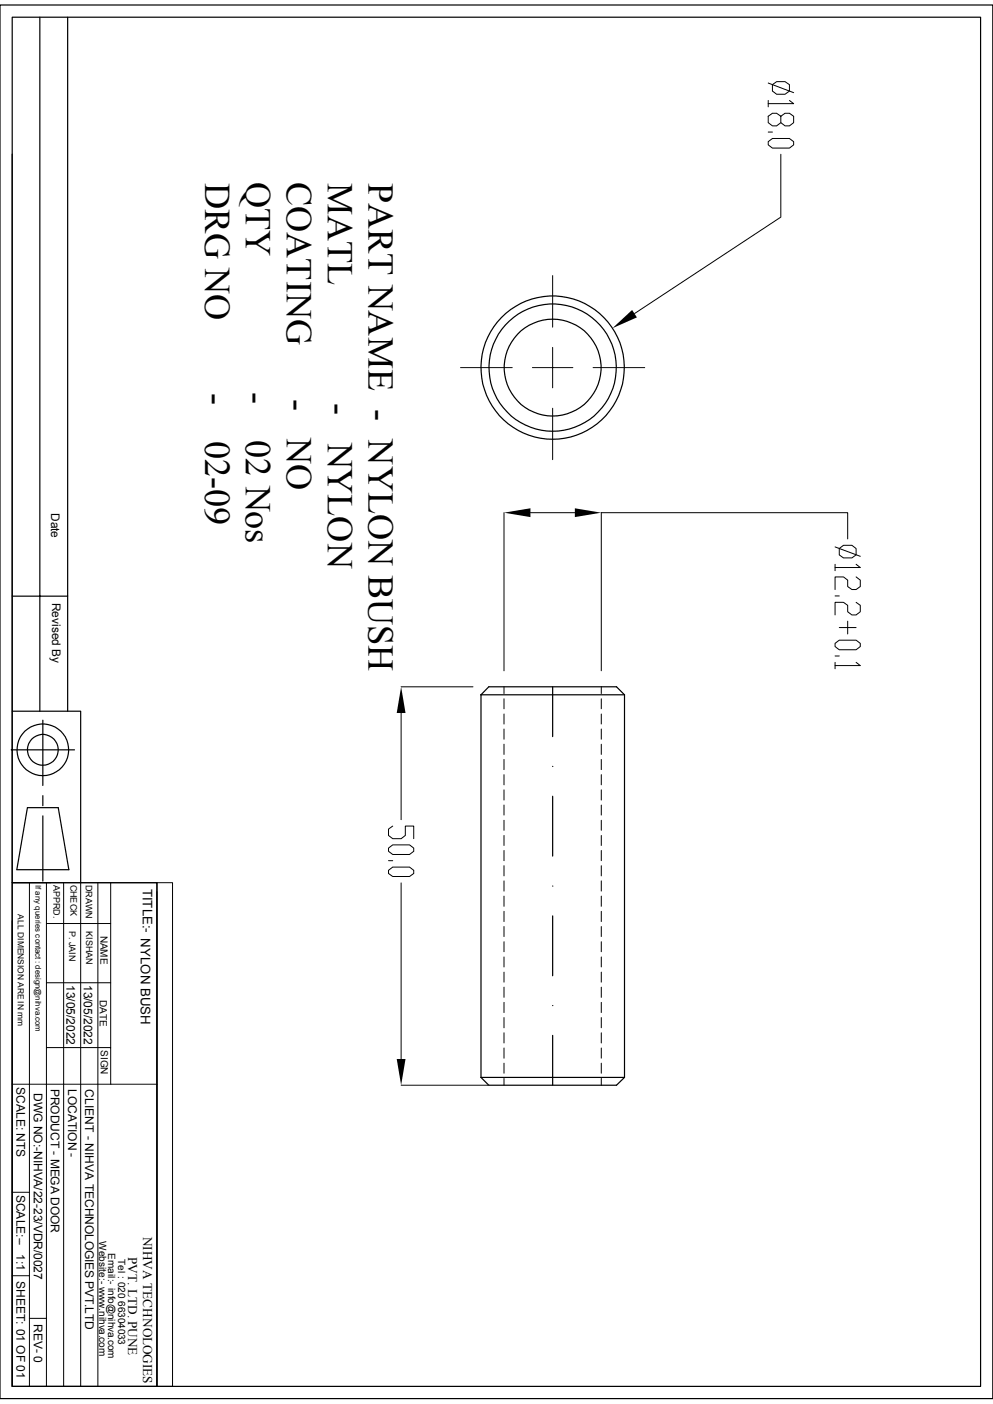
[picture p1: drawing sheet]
<svg xmlns="http://www.w3.org/2000/svg" width="210mm" height="297mm" viewBox="0 0 210 297" stroke-linecap="round" stroke-linejoin="round" font-family="sans-serif">
<g fill="none" stroke="#000" stroke-width=".25">
<path d="M0 1.1h210v294.8h-210zM2.6 3.6h204.8v289.7h-204.8zM8.4 3.6v146.9M14.3 3.6v146.9M2.6 32.6v117.9h14.5v36.2M2.6 126.1h11.7M2.4 158.6h13.3M2.6 150.5v36.2M9.1 152.4v13.8M101.7 147h30.4M101.7 147l1.7-1.7h27l1.7 1.7M101.7 147v80.9"/>
<path d="M116.9 145.3v10.5M132.1 147v80.9l-1.7 1.7h-27l-1.7-1.7M5.8 170.9h6.5l2.3 13.1h-11zM9.1 172.6v13.8M9.1 168.3v2.1M116.9 168.4v12.7M116.9 162.1h.1M2.6 186.7h30.6v106.6h-30.6zM2.6 194.8v98.5M116.9 193.8v12.6M116.9 187.5h.1M116.9 219v10.6"/>
<path d="M116.9 212.7h.1M101.7 227.9h30.4"/>
<circle cx="116.9" cy="77.8" r="13.5"/>
<circle cx="116.9" cy="77.8" r="15.2"/>
<circle cx="116.9" cy="77.8" r="10.2"/>
<circle cx="9.1" cy="158.6" r="5.5"/>
<circle cx="9.1" cy="158.6" r="3.3"/>
</g>
<g fill="none" stroke="#000" stroke-width=".21">
<path d="M162.5 17.6l5.4 2M163.4 17.9l.9-.6h1.7l1 .6v1.4l-1 .6h-1.7l-.9-.6zM162.5 30l.9-.7h3.6l.9 .7v.6l-.9 .7h-3.6l-.9-.7zM162.5 21.3v1.3M162.5 27.9h.9M165.1 32.6v13.3l-30.9 20.4M165.1 24.6l.9-.6h1l.9 .6v1.4l-.9 .6h-1l-.9-.6v-1.4l-.8-.6h-.9l-.9 .6v1.4l.9 .6h.9l.8-.6M167 21.3l.9 .6h-5.4M116.9 58.3v10.9M97.4 77.8h10.9M112.6 77.8h4.3v4.2M116.9 73.5v4.3h4.3"/>
<path d="M125.4 77.8h11M116.9 86.4v10.8M106.6 108.5v33.4M112.2 108.5h9.4M176.6 115.7l5.3 2M176.6 119.4v1.3M177.5 116l.9-.6h1.8l.9 .6v1.4l-.9 .6h-1.8l-.9-.6zM179.3 114v-5.5h-52.1v33.4M181.1 119.4l.8 .7h-5.3M176.6 126.1h.9M176.6 138.8h.9M176.6 136.1l.9-.7h3.6l.8 .7v.7l-.8 .7h-3.6l-.9-.7z"/>
<path d="M177.5 132.8h3.6M179.3 131.4v2.7M181.1 122l.8 .7v1.4l-.8 .6h-.9l-.9-.6v-1.4l-.9-.7h-1.8v2.7M181.1 127.4l.8 .7v1.3l-.8 .7h-.9l-.9-.7v-1.3l-.9-.7h-1.8v2.7M84.8 145.3h15.2M84.8 150.8v22.6M106.6 145.3v1.4M106.6 147.8v2.1M106.6 151v2.2M106.6 154.2v2.2M106.6 157.4v2.2M127.2 145.3v1.4"/>
<path d="M127.2 147.8v2.1M127.2 151v2.2M127.2 154.2v2.2M127.2 157.4v2.2M176.6 140.1v1.4M181.1 140.1l.8 .7h-5.3M82.2 179.4l.9-.7h3.5l.9 .7v.7l-.9 .7h-3.5l-.9-.7zM83.1 174.8l-.9 .6v1.3l.9 .7h1.7l.9-.7v-1.9h1.8v2.6M106.6 160.7v2.1M106.6 163.9v2.1M106.6 167.1v2.1M106.6 170.3v2.1"/>
<path d="M106.6 173.5v2.1M106.6 176.7v2.2M106.6 179.9v2.2M127.2 160.7v2.1M127.2 163.9v2.1M127.2 167.1v2.1M127.2 170.3v2.1M127.2 173.5v2.1M127.2 176.7v2.2M127.2 179.9v2.2M2.6 186.7h30.6M6.2 186.7v106.6"/>
<path d="M9.8 195.4h13.6M9.8 186.7v106.6M13.5 186.7v106.6M17.1 186.7v106.6M20.7 186.7v106.6M23.4 186.7v42.7M33.2 186.7h3.3v106.6h-3.3zM33.2 188.6v104.7M82.2 184.1l.9-.7h3.5l.9 .7v.7l-.9 .6h-3.5l-.9-.6zM82.2 182.1h.9M84.8 186.8v37.2M106.6 183.1v2.2"/>
<path d="M106.6 186.4v2.1M106.6 189.6v2.1M106.6 192.8v2.1M106.6 196v2.1M106.6 199.2v2.1M127.2 183.1v2.2M127.2 186.4v2.1M127.2 189.6v2.1M127.2 192.8v2.1M127.2 196v2.1M127.2 199.2v2.1M9.8 207.9h13.6"/>
<path d="M106.6 202.4v2.2M106.6 205.7v2.1M106.6 208.8v2.2M106.6 212v2.2M106.6 215.3v2.1M106.6 218.5v2.1M127.2 202.4v2.2M127.2 205.7v2.1M127.2 208.8v2.2M127.2 212v2.2M127.2 215.3v2.1M127.2 218.5v2.1"/>
<path d="M2.6 229.4h30.6M9.8 221.6h13.6M84.8 229.6h18.4M106.6 228.1v1.5M106.6 221.7v2.2M106.6 224.9v2.1M127.2 221.7v2.2M127.2 224.9v2.1M127.2 228.1v1.5M2.6 252.2h3.6M2.6 269.9h3.6M6.2 278.9h3.6"/>
</g>
<path d="M129.5 69.4l4.2-3.8 1 1.5zM106.6 108.5l5.6-1v1.9zM121.6 107.5l5.6 1-5.6 .9zM84.8 145.3l1 5.5h-1.9zM83.9 224h1.9l-1 5.6z" fill="#000"/>
<g font-size="7.7">
<text x="43.4" y="38.7" transform="rotate(90 43.4 38.7)">DRG NO</text>
<text x="52" y="38.5" transform="rotate(90 52 38.5)">QTY</text>
<text x="60.7" y="38.5" transform="rotate(90 60.7 38.5)">COATING</text>
<text x="69.3" y="38.7" transform="rotate(90 69.3 38.7)">MATL</text>
<text x="77.9" y="38.7" transform="rotate(90 77.9 38.7)">PART NAME - NYLON BUSH</text>
<text x="43.4" y="83.1" transform="rotate(90 43.4 83.1)">-</text>
<text x="52" y="83" transform="rotate(90 52 83)">-</text>
<text x="60.7" y="84.4" transform="rotate(90 60.7 84.4)">-</text>
<text x="69.3" y="85.3" transform="rotate(90 69.3 85.3)">-</text>
<text x="43.4" y="93.3" transform="rotate(90 43.4 93.3)">02-09</text>
<text x="52" y="93.2" transform="rotate(90 52 93.2)">02 Nos</text>
<text x="60.7" y="92.7" transform="rotate(90 60.7 92.7)">NO</text>
<text x="69.3" y="93.6" transform="rotate(90 69.3 93.6)">NYLON</text>
</g>
<g font-size="2.8">
<text x="30.2" y="188" transform="rotate(90 30.2 188)">TITLE:- NYLON BUSH</text>
<text x="30.3" y="261.6" transform="rotate(90 30.3 261.6)">NIHVA TECHNOLOGIES</text>
<text x="27.1" y="265.9" transform="rotate(90 27.1 265.9)">PVT. LTD. PUNE</text>
</g>
<g font-size="2.5">
<text x="10.8" y="108.5" transform="rotate(90 10.8 108.5)">Date</text>
<text x="11" y="127.5" transform="rotate(90 11 127.5)">Revised By</text>
<text x="14.1" y="208.4" transform="rotate(90 14.1 208.4)">13/05/2022</text>
<text x="17.7" y="208.3" transform="rotate(90 17.7 208.3)">13/05/2022</text>
<text x="3.5" y="230" transform="rotate(90 3.5 230)">SCALE: NTS</text>
<text x="7.2" y="231.2" transform="rotate(90 7.2 231.2)">DWG NO:-NIHVA/22-23/VDR/0027</text>
<text x="10.8" y="230.3" transform="rotate(90 10.8 230.3)">PRODUCT - MEGA DOOR</text>
<text x="14.4" y="230.3" transform="rotate(90 14.4 230.3)">LOCATION -</text>
<text x="18" y="230.4" transform="rotate(90 18 230.4)">CLIENT - NIHVA TECHNOLOGIES PVT.LTD</text>
<text x="3.5" y="252.7" transform="rotate(90 3.5 252.7)">SCALE:--</text>
<text x="3.5" y="265.3" transform="rotate(90 3.5 265.3)">1:1</text>
<text x="3.5" y="271" transform="rotate(90 3.5 271)">SHEET: 01 OF 01</text>
<text x="7.2" y="280" transform="rotate(90 7.2 280)">REV- 0</text>
</g>
<g font-size="2.1">
<text x="21.3" y="197.9" transform="rotate(90 21.3 197.9)">NAME</text>
<text x="21.1" y="211.5" transform="rotate(90 21.1 211.5)">DATE</text>
<text x="21.3" y="222.1" transform="rotate(90 21.3 222.1)">SIGN</text>
<text x="21" y="262.6" transform="rotate(90 21 262.6)">Website:- www.nihva.com</text>
<text x="22.9" y="265" transform="rotate(90 22.9 265)">Email:- info@nihva.com</text>
<text x="25" y="266.3" transform="rotate(90 25 266.3)">Tel : 020 66304033</text>
</g>
<g font-size="1.9">
<text x="11.3" y="187.2" transform="rotate(90 11.3 187.2)">APPRD.</text>
<text x="14.9" y="187.1" transform="rotate(90 14.9 187.1)">CHECK</text>
<text x="18.1" y="187.2" transform="rotate(90 18.1 187.2)">DRAWN</text>
<text x="14.6" y="196.9" transform="rotate(90 14.6 196.9)">P. JAIN</text>
<text x="18.2" y="197" transform="rotate(90 18.2 197)">KISHAN</text>
</g>
<text font-size="1.8" x="3.8" y="193.4" transform="rotate(90 3.8 193.4)">ALL DIMENSION ARE IN mm</text>
<text font-size="1.7" x="7.5" y="187.2" transform="rotate(90 7.5 187.2)">If any queries contact : design@nihva.com</text>
</svg>
